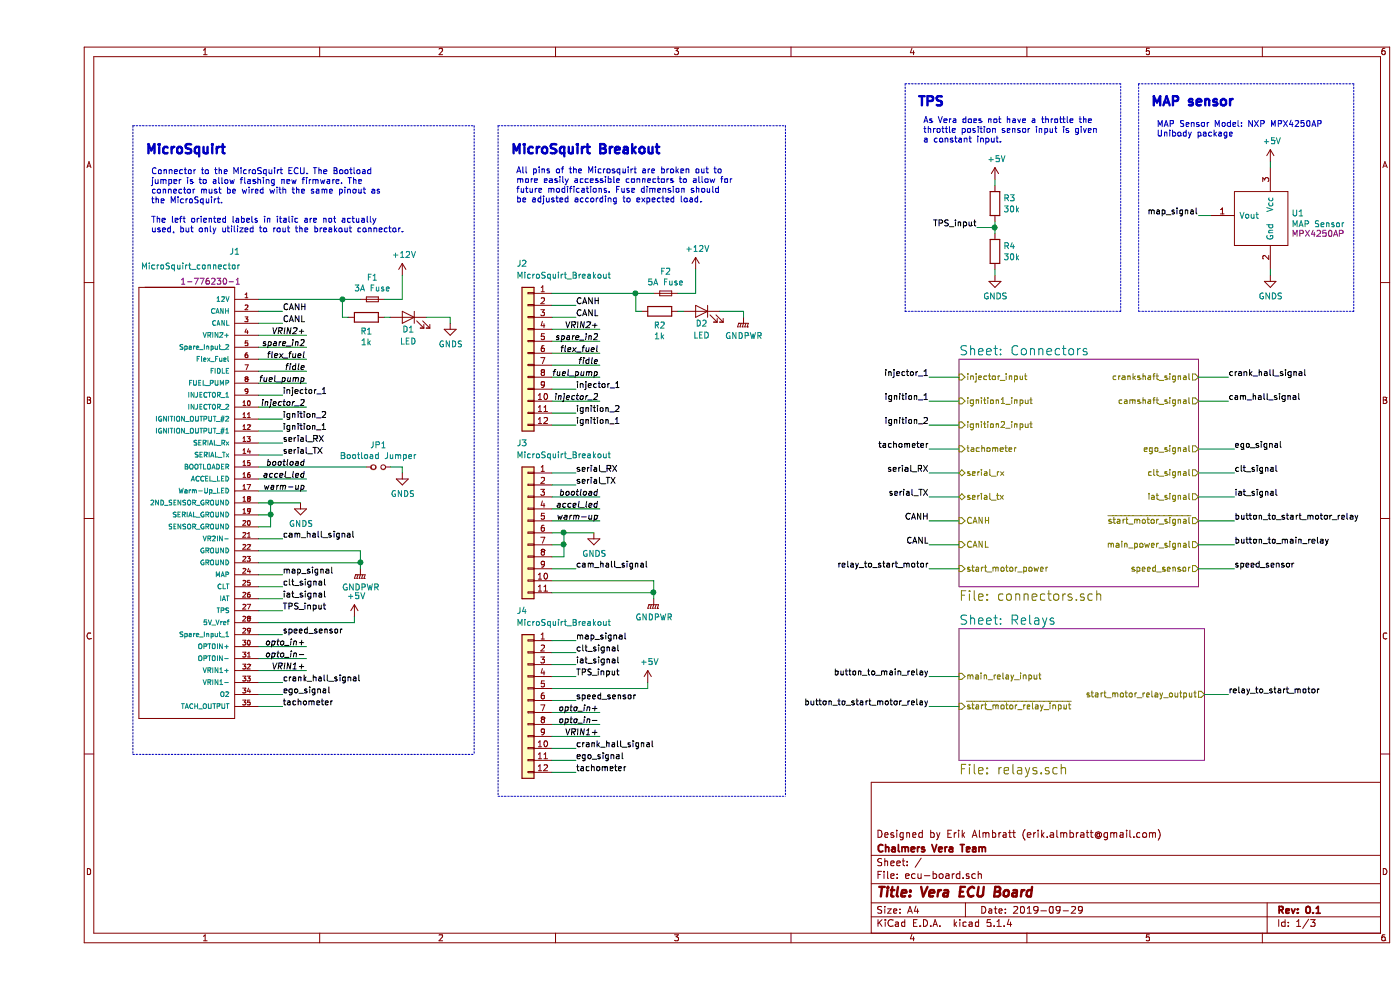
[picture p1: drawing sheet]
EESchema Schematic File Version 4
LIBS:ecu-board-cache
EELAYER 30 0
EELAYER END
$Descr A4 11693 8268
encoding utf-8
Sheet 1 3
Title "Vera ECU Board"
Date "2019-09-29"
Rev "0.1"
Comp "Chalmers Vera Team"
Comment1 "Designed by Erik Almbratt (erik.almbratt@gmail.com)"
Comment2 ""
Comment3 ""
Comment4 ""
$EndDescr
$Comp
L ecu-board:MicroSquirt_Connector J1
U 1 1
P 1450 4300
F 0 "J1" H 1250 6500 50  0000 C CNN
F 1 "MicroSquirt_connector" H 1200 6350 50  0000 L BNN
F 2 "ecu-board-footprints:TE_1-776230-1_35POS_P4.0mm_Vertical" H 1200 6250 50  0001 L BNN
F 3 "~" H 1450 4300 50  0001 L BNN
F 4 "TE Connectivity" H 1450 4300 50  0001 C CNN "Manufacturer"
F 5 "1-776230-1" H 1450 6250 50  0000 C CNN "Part no."
	1    1450 4300
	-1   0    0    -1  
$EndComp
Text Notes 900  1300 0    79   ~ 16
MicroSquirt
$Comp
L Device:Jumper_NO_Small JP1
U 1 1
P 2850 3900
F 0 "JP1" H 2850 4085 50  0000 C CNN
F 1 "Bootload Jumper" H 2850 3994 50  0000 C CNN
F 2 "Pin_Headers:Pin_Header_Straight_1x02_Pitch2.54mm" H 2850 3900 50  0001 C CNN
F 3 "~" H 2850 3900 50  0001 C CNN
F 4 "2.54mm Pin Header" H 2850 3900 50  0001 C CNN "Part no."
F 5 "Generic" H 2850 3900 50  0001 C CNN "Manufacturer"
	1    2850 3900
	1    0    0    -1  
$EndComp
Wire Wire Line
	2750 3900 1850 3900
$Comp
L power:GNDS #PWR05
U 1 1
P 3050 3950
F 0 "#PWR05" H 3050 3700 50  0001 C CNN
F 1 "GNDS" H 3055 3777 50  0000 C CNN
F 2 "" H 3050 3950 50  0001 C CNN
F 3 "" H 3050 3950 50  0001 C CNN
	1    3050 3950
	1    0    0    -1  
$EndComp
Wire Wire Line
	3050 3950 3050 3900
Wire Wire Line
	3050 3900 2950 3900
$Comp
L power:GNDPWR #PWR03
U 1 1
P 2700 4750
F 0 "#PWR03" H 2700 4550 50  0001 C CNN
F 1 "GNDPWR" H 2704 4596 50  0000 C CNN
F 2 "" H 2700 4700 50  0001 C CNN
F 3 "" H 2700 4700 50  0001 C CNN
	1    2700 4750
	1    0    0    -1  
$EndComp
Wire Wire Line
	1850 4600 2700 4600
Wire Wire Line
	2700 4600 2700 4700
Wire Wire Line
	1850 4700 2700 4700
Connection ~ 2700 4700
Wire Wire Line
	2700 4700 2700 4750
$Comp
L power:GNDS #PWR01
U 1 1
P 2200 4200
F 0 "#PWR01" H 2200 3950 50  0001 C CNN
F 1 "GNDS" H 2205 4027 50  0000 C CNN
F 2 "" H 2200 4200 50  0001 C CNN
F 3 "" H 2200 4200 50  0001 C CNN
	1    2200 4200
	1    0    0    -1  
$EndComp
Wire Notes Line
	800  1050 800  6300
Wire Notes Line
	3650 1050 3650 6300
Text Notes 950  1950 0    50   ~ 0
Connector to the MicroSquirt ECU. The Bootload \njumper is to allow flashing new firmware. The \nconnector must be wired with the same pinout as\nthe MicroSquirt. \n\nThe left oriented labels in italic are not actually \nused, but only utilized to rout the breakout connector.
$Sheet
S 7700 5250 2050 1100
U 5C640ABF
F0 "Relays" 79
F1 "relays.sch" 79
F2 "main_relay_input" I L 7700 5650 50 
F3 "start_motor_relay_output" O R 9750 5800 50 
F4 "~start_motor_relay_input~" I L 7700 5900 50 
$EndSheet
Text Label 9950 5800 0    50   ~ 0
relay_to_start_motor
Wire Wire Line
	9750 5800 9950 5800
Text Label 7450 4750 2    50   ~ 0
relay_to_start_motor
Text Label 10000 4550 0    50   ~ 0
button_to_main_relay
Text Label 7450 5650 2    50   ~ 0
button_to_main_relay
Wire Wire Line
	7450 5650 7700 5650
Text Label 10000 4350 0    50   ~ 0
button_to_start_motor_relay
Text Label 7450 5900 2    50   ~ 0
button_to_start_motor_relay
Wire Wire Line
	7450 5900 7700 5900
Text Label 9950 3150 0    50   ~ 0
crank_hall_signal
Text Label 2050 5700 0    50   ~ 0
crank_hall_signal
Wire Wire Line
	2050 5700 1850 5700
Text Label 9950 3350 0    50   ~ 0
cam_hall_signal
Wire Wire Line
	7450 3350 7700 3350
Text Label 2050 4500 0    50   ~ 0
cam_hall_signal
Wire Wire Line
	2050 4500 1850 4500
Text Label 7450 3950 2    50   ~ 0
serial_RX
Text Label 7450 4150 2    50   ~ 0
serial_TX
Wire Wire Line
	7450 4150 7700 4150
Wire Wire Line
	7700 3950 7450 3950
Text Label 2050 3700 0    50   ~ 0
serial_RX
Wire Wire Line
	2050 3700 1850 3700
Text Label 2050 3800 0    50   ~ 0
serial_TX
Wire Wire Line
	2050 3800 1850 3800
Text Label 9700 1800 2    50   ~ 0
map_signal
Wire Wire Line
	7450 3550 7700 3550
Text Label 2050 4800 0    50   ~ 0
map_signal
Wire Wire Line
	2050 4800 1850 4800
Text Label 10000 3950 0    50   ~ 0
clt_signal
Text Label 2050 4900 0    50   ~ 0
clt_signal
Wire Wire Line
	2050 4900 1850 4900
Text Label 10000 4150 0    50   ~ 0
iat_signal
Text Label 2050 5000 0    50   ~ 0
iat_signal
Wire Wire Line
	2050 5000 1850 5000
Text Label 10000 3750 0    50   ~ 0
ego_signal
Wire Wire Line
	7450 3750 7700 3750
Wire Wire Line
	2050 5800 1850 5800
Text Label 2050 5900 0    50   ~ 0
tachometer
Wire Wire Line
	2050 5900 1850 5900
Text Label 7450 3750 2    50   ~ 0
tachometer
Text Label 7450 3150 2    50   ~ 0
injector_1
Wire Wire Line
	7450 4750 7700 4750
Text Label 2050 3300 0    50   ~ 0
injector_1
Wire Wire Line
	2050 3300 1850 3300
Text Label 2050 3600 0    50   ~ 0
ignition_1
Text Label 2050 3500 0    50   ~ 0
ignition_2
Wire Wire Line
	2050 3500 1850 3500
Wire Wire Line
	1850 3600 2050 3600
Text Label 7450 3350 2    50   ~ 0
ignition_1
Text Label 7450 3550 2    50   ~ 0
ignition_2
Wire Wire Line
	1850 5200 2650 5200
$Comp
L power:+5V #PWR02
U 1 1
P 2650 5150
F 0 "#PWR02" H 2650 5000 50  0001 C CNN
F 1 "+5V" H 2665 5323 50  0000 C CNN
F 2 "" H 2650 5150 50  0001 C CNN
F 3 "" H 2650 5150 50  0001 C CNN
	1    2650 5150
	1    0    0    -1  
$EndComp
Wire Wire Line
	9950 3150 9700 3150
Wire Wire Line
	9700 3350 9950 3350
Wire Wire Line
	7450 3150 7700 3150
Wire Wire Line
	10000 4550 9700 4550
Wire Wire Line
	9700 4350 10000 4350
Wire Wire Line
	9700 4150 10000 4150
Wire Wire Line
	10000 3950 9700 3950
Wire Wire Line
	9700 3750 10000 3750
Text Label 2050 5800 0    50   ~ 0
ego_signal
Text Notes 9300 900  0    79   ~ 16
MAP sensor
$Comp
L power:+5V #PWR?
U 1 1
P 10300 1350
AR Path="/5C5705F6/5C731B42" Ref="#PWR?"  Part="1" 
AR Path="/5C731B42" Ref="#PWR014"  Part="1" 
F 0 "#PWR014" H 10300 1200 50  0001 C CNN
F 1 "+5V" H 10315 1523 50  0000 C CNN
F 2 "" H 10300 1350 50  0001 C CNN
F 3 "" H 10300 1350 50  0001 C CNN
	1    10300 1350
	1    0    0    -1  
$EndComp
$Comp
L power:GNDS #PWR?
U 1 1
P 10300 2300
AR Path="/5C5705F6/5C731B4A" Ref="#PWR?"  Part="1" 
AR Path="/5C731B4A" Ref="#PWR015"  Part="1" 
F 0 "#PWR015" H 10300 2050 50  0001 C CNN
F 1 "GNDS" H 10305 2127 50  0000 C CNN
F 2 "" H 10300 2300 50  0001 C CNN
F 3 "" H 10300 2300 50  0001 C CNN
	1    10300 2300
	1    0    0    -1  
$EndComp
Text Notes 9350 1150 0    50   ~ 0
MAP Sensor Model: NXP MPX4250AP\nUnibody package
Wire Notes Line
	11000 700  9200 700 
$Comp
L ecu-board:MPX4250AP U?
U 1 1
P 10300 1800
AR Path="/5C5705F6/5C731B59" Ref="U?"  Part="1" 
AR Path="/5C731B59" Ref="U1"  Part="1" 
F 0 "U1" H 10122 1821 50  0000 R CNN
F 1 "MAP Sensor" H 10122 1730 50  0000 R CNN
F 2 "ecu-board-footprints:SOT1852-1" H 10300 1700 50  0001 C CNN
F 3 "~" H 10300 1700 50  0001 C CNN
F 4 "NXP" H 10300 1800 50  0001 C CNN "Manufacturer"
F 5 "MPX4250AP" H 9900 1650 50  0000 C CNN "Part no."
	1    10300 1800
	-1   0    0    -1  
$EndComp
Wire Wire Line
	10300 1350 10300 1400
Wire Wire Line
	10300 2250 10300 2300
Wire Wire Line
	9700 1800 9800 1800
Wire Notes Line
	9200 2600 11000 2600
Wire Notes Line
	11000 700  11000 2600
Wire Notes Line
	9200 700  9200 2600
Wire Wire Line
	1850 4200 1950 4200
Wire Wire Line
	1850 4300 1950 4300
Wire Wire Line
	1950 4300 1950 4200
Connection ~ 1950 4200
Wire Wire Line
	1950 4200 2200 4200
Wire Wire Line
	1850 4400 1950 4400
Wire Wire Line
	1950 4400 1950 4300
Connection ~ 1950 4300
Text Notes 7350 900  0    79   ~ 16
TPS
Text Notes 7400 1200 0    50   ~ 0
As Vera does not have a throttle the \nthrottle position sensor input is given \na constant input. 
Text Label 2050 5100 0    50   ~ 0
TPS_input
Wire Wire Line
	2050 5100 1850 5100
Wire Wire Line
	2650 5150 2650 5200
Text Label 7850 1900 2    50   ~ 0
TPS_input
$Comp
L Device:R R3
U 1 1
P 8000 1700
F 0 "R3" H 8070 1746 50  0000 L CNN
F 1 "30k" H 8070 1655 50  0000 L CNN
F 2 "Resistors_SMD:R_0805_HandSoldering" V 7930 1700 50  0001 C CNN
F 3 "~" H 8000 1700 50  0001 C CNN
F 4 "Generic" H 8000 1700 50  0001 C CNN "Manufacturer"
F 5 "0805" H 8000 1700 50  0001 C CNN "Part no."
	1    8000 1700
	1    0    0    -1  
$EndComp
$Comp
L Device:R R4
U 1 1
P 8000 2100
F 0 "R4" H 8070 2146 50  0000 L CNN
F 1 "30k" H 8070 2055 50  0000 L CNN
F 2 "Resistors_SMD:R_0805_HandSoldering" V 7930 2100 50  0001 C CNN
F 3 "~" H 8000 2100 50  0001 C CNN
F 4 "Generic" H 8000 2100 50  0001 C CNN "Manufacturer"
F 5 "0805" H 8000 2100 50  0001 C CNN "Part no."
	1    8000 2100
	1    0    0    -1  
$EndComp
Wire Wire Line
	8000 1850 8000 1900
Wire Wire Line
	8000 1900 7850 1900
Connection ~ 8000 1900
Wire Wire Line
	8000 1900 8000 1950
Wire Wire Line
	8000 1500 8000 1550
$Comp
L power:GNDS #PWR013
U 1 1
P 8000 2300
F 0 "#PWR013" H 8000 2050 50  0001 C CNN
F 1 "GNDS" H 8005 2127 50  0000 C CNN
F 2 "" H 8000 2300 50  0001 C CNN
F 3 "" H 8000 2300 50  0001 C CNN
	1    8000 2300
	1    0    0    -1  
$EndComp
Wire Wire Line
	8000 2300 8000 2250
Wire Notes Line
	7250 700  7250 2600
Wire Notes Line
	7250 2600 9050 2600
Wire Notes Line
	9050 2600 9050 700 
Wire Notes Line
	9050 700  7250 700 
$Comp
L power:+5V #PWR012
U 1 1
P 8000 1500
F 0 "#PWR012" H 8000 1350 50  0001 C CNN
F 1 "+5V" H 8015 1673 50  0000 C CNN
F 2 "" H 8000 1500 50  0001 C CNN
F 3 "" H 8000 1500 50  0001 C CNN
	1    8000 1500
	1    0    0    -1  
$EndComp
Text Notes 3950 1300 0    79   ~ 16
MicroSquirt Breakout\n
Text Notes 4000 1700 0    50   ~ 0
All pins of the Microsquirt are broken out to\nmore easily accessible connectors to allow for \nfuture modifications. Fuse dimension should \nbe adjusted according to expected load.
Text Label 2050 2600 0    50   ~ 0
CANH
Text Label 2050 2700 0    50   ~ 0
CANL
Text Label 2250 2800 2    50   Italic 0
VRIN2+
Text Label 2250 2900 2    50   Italic 0
spare_in2
Text Label 2250 3000 2    50   Italic 0
flex_fuel
Text Label 2250 3100 2    50   Italic 0
fidle
Text Label 2250 3200 2    50   Italic 0
fuel_pump
Text Label 2250 3400 2    50   Italic 0
injector_2
Wire Wire Line
	1850 3400 2250 3400
Wire Wire Line
	1850 3200 2250 3200
Wire Wire Line
	1850 2800 2250 2800
Wire Wire Line
	1850 2900 2250 2900
Wire Wire Line
	1850 3000 2250 3000
Wire Wire Line
	1850 3100 2250 3100
Text Label 2250 3900 2    50   Italic 0
bootload
Text Label 2250 4000 2    50   Italic 0
accel_led
Wire Wire Line
	2250 4000 1850 4000
Text Label 2250 4100 2    50   Italic 0
warm-up
Wire Wire Line
	2250 4100 1850 4100
Text Label 2250 5400 2    50   Italic 0
opto_in+
Text Label 2250 5500 2    50   Italic 0
opto_in-
Wire Wire Line
	2250 5400 1850 5400
Wire Wire Line
	1850 5500 2250 5500
Text Label 2250 5600 2    50   Italic 0
VRIN1+
Wire Wire Line
	2250 5600 1850 5600
$Comp
L Device:Fuse_Small F2
U 1 1
P 5250 2450
F 0 "F2" H 5250 2635 50  0000 C CNN
F 1 "5A Fuse" H 5250 2544 50  0000 C CNN
F 2 "ecu-board-footprints:Fuseholder_ATO_Blade_Littelfuse_Pudenz_4_Pin" H 5250 2450 50  0001 C CNN
F 3 "~" H 5250 2450 50  0001 C CNN
F 4 "Littelfuse" H 5250 2450 50  0001 C CNN "Manufacturer"
F 5 "178.4265.0002" H 5250 2450 50  0001 C CNN "Part no."
	1    5250 2450
	1    0    0    -1  
$EndComp
$Comp
L power:+12V #PWR010
U 1 1
P 5500 2250
F 0 "#PWR010" H 5500 2100 50  0001 C CNN
F 1 "+12V" H 5515 2423 50  0000 C CNN
F 2 "" H 5500 2250 50  0001 C CNN
F 3 "" H 5500 2250 50  0001 C CNN
	1    5500 2250
	1    0    0    -1  
$EndComp
$Comp
L power:GNDPWR #PWR09
U 1 1
P 5150 5000
F 0 "#PWR09" H 5150 4800 50  0001 C CNN
F 1 "GNDPWR" H 5154 4846 50  0000 C CNN
F 2 "" H 5150 4950 50  0001 C CNN
F 3 "" H 5150 4950 50  0001 C CNN
	1    5150 5000
	1    0    0    -1  
$EndComp
Wire Wire Line
	4300 4850 5150 4850
Wire Wire Line
	5150 4850 5150 4950
Wire Wire Line
	4300 4950 5150 4950
Connection ~ 5150 4950
Wire Wire Line
	5150 4950 5150 5000
$Comp
L power:GNDS #PWR07
U 1 1
P 4650 4450
F 0 "#PWR07" H 4650 4200 50  0001 C CNN
F 1 "GNDS" H 4655 4277 50  0000 C CNN
F 2 "" H 4650 4450 50  0001 C CNN
F 3 "" H 4650 4450 50  0001 C CNN
	1    4650 4450
	1    0    0    -1  
$EndComp
Text Label 4500 6250 0    50   ~ 0
crank_hall_signal
Wire Wire Line
	4500 6250 4300 6250
Text Label 4500 4750 0    50   ~ 0
cam_hall_signal
Wire Wire Line
	4500 4750 4300 4750
Text Label 4500 3950 0    50   ~ 0
serial_RX
Wire Wire Line
	4500 3950 4300 3950
Text Label 4500 4050 0    50   ~ 0
serial_TX
Wire Wire Line
	4500 4050 4300 4050
Text Label 4500 5350 0    50   ~ 0
map_signal
Wire Wire Line
	4500 5350 4300 5350
Text Label 4500 5450 0    50   ~ 0
clt_signal
Wire Wire Line
	4500 5450 4300 5450
Text Label 4500 5550 0    50   ~ 0
iat_signal
Wire Wire Line
	4500 5550 4300 5550
Wire Wire Line
	4500 6350 4300 6350
Text Label 4500 6450 0    50   ~ 0
tachometer
Wire Wire Line
	4500 6450 4300 6450
Text Label 4500 3250 0    50   ~ 0
injector_1
Wire Wire Line
	4500 3250 4300 3250
Text Label 4500 3550 0    50   ~ 0
ignition_1
Text Label 4500 3450 0    50   ~ 0
ignition_2
Wire Wire Line
	4500 3450 4300 3450
Wire Wire Line
	4300 3550 4500 3550
Wire Wire Line
	4300 5750 5100 5750
$Comp
L power:+5V #PWR08
U 1 1
P 5100 5700
F 0 "#PWR08" H 5100 5550 50  0001 C CNN
F 1 "+5V" H 5115 5873 50  0000 C CNN
F 2 "" H 5100 5700 50  0001 C CNN
F 3 "" H 5100 5700 50  0001 C CNN
	1    5100 5700
	1    0    0    -1  
$EndComp
Text Label 4500 6350 0    50   ~ 0
ego_signal
Wire Wire Line
	4300 4450 4400 4450
Wire Wire Line
	4300 4550 4400 4550
Wire Wire Line
	4400 4550 4400 4450
Connection ~ 4400 4450
Wire Wire Line
	4400 4450 4650 4450
Wire Wire Line
	4300 4650 4400 4650
Wire Wire Line
	4400 4650 4400 4550
Connection ~ 4400 4550
Text Label 4500 5650 0    50   ~ 0
TPS_input
Wire Wire Line
	4500 5650 4300 5650
Wire Wire Line
	5100 5700 5100 5750
$Comp
L Device:LED D2
U 1 1
P 5550 2600
F 0 "D2" H 5550 2500 50  0000 C CNN
F 1 "LED" H 5550 2400 50  0000 C CNN
F 2 "LEDs:LED_0805_HandSoldering" H 5550 2600 50  0001 C CNN
F 3 "~" H 5550 2600 50  0001 C CNN
F 4 "0805" H 5550 2600 50  0001 C CNN "Part no."
F 5 "Generic" H 5550 2600 50  0001 C CNN "Manufacturer"
	1    5550 2600
	-1   0    0    -1  
$EndComp
$Comp
L Device:R R2
U 1 1
P 5200 2600
F 0 "R2" V 5315 2600 50  0000 C CNN
F 1 "1k" V 5406 2600 50  0000 C CNN
F 2 "Resistors_SMD:R_0805_HandSoldering" V 5130 2600 50  0001 C CNN
F 3 "~" H 5200 2600 50  0001 C CNN
F 4 "Generic" H 5200 2600 50  0001 C CNN "Manufacturer"
F 5 "0805" H 5200 2600 50  0001 C CNN "Part no."
	1    5200 2600
	0    1    1    0   
$EndComp
Wire Wire Line
	5500 2250 5500 2450
Wire Wire Line
	5350 2450 5500 2450
Wire Wire Line
	5700 2600 5900 2600
Wire Wire Line
	5900 2600 5900 2650
Wire Wire Line
	5350 2600 5400 2600
Wire Wire Line
	5050 2600 5000 2600
Text Label 4700 2750 2    50   Italic 0
VRIN2+
Text Label 4700 2850 2    50   Italic 0
spare_in2
Text Label 4700 2950 2    50   Italic 0
flex_fuel
Text Label 4700 3050 2    50   Italic 0
fidle
Text Label 4700 3150 2    50   Italic 0
fuel_pump
Text Label 4700 3350 2    50   Italic 0
injector_2
Wire Wire Line
	4300 3350 4700 3350
Wire Wire Line
	4300 3150 4700 3150
Wire Wire Line
	4300 2750 4700 2750
Wire Wire Line
	4300 2850 4700 2850
Wire Wire Line
	4300 2950 4700 2950
Wire Wire Line
	4300 3050 4700 3050
Text Label 4700 4150 2    50   Italic 0
bootload
Text Label 4700 4250 2    50   Italic 0
accel_led
Wire Wire Line
	4700 4250 4300 4250
Text Label 4700 4350 2    50   Italic 0
warm-up
Wire Wire Line
	4700 4350 4300 4350
Text Label 4700 5950 2    50   Italic 0
opto_in+
Text Label 4700 6050 2    50   Italic 0
opto_in-
Wire Wire Line
	4700 5950 4300 5950
Wire Wire Line
	4300 6050 4700 6050
Text Label 4700 6150 2    50   Italic 0
VRIN1+
Wire Wire Line
	4700 6150 4300 6150
Wire Wire Line
	4700 4150 4300 4150
$Comp
L Device:Fuse_Small F1
U 1 1
P 2800 2500
F 0 "F1" H 2800 2685 50  0000 C CNN
F 1 "3A Fuse" H 2800 2594 50  0000 C CNN
F 2 "ecu-board-footprints:Fuseholder_ATO_Blade_Littelfuse_Pudenz_4_Pin" H 2800 2500 50  0001 C CNN
F 3 "~" H 2800 2500 50  0001 C CNN
F 4 "Littelfuse" H 2800 2500 50  0001 C CNN "Manufacturer"
F 5 "178.4265.0002" H 2800 2500 50  0001 C CNN "Part no."
	1    2800 2500
	1    0    0    -1  
$EndComp
Wire Wire Line
	2900 2500 3050 2500
$Comp
L power:+12V #PWR04
U 1 1
P 3050 2300
F 0 "#PWR04" H 3050 2150 50  0001 C CNN
F 1 "+12V" H 3065 2473 50  0000 C CNN
F 2 "" H 3050 2300 50  0001 C CNN
F 3 "" H 3050 2300 50  0001 C CNN
	1    3050 2300
	1    0    0    -1  
$EndComp
Wire Wire Line
	3050 2300 3050 2500
Wire Wire Line
	2600 2650 2550 2650
Wire Wire Line
	2900 2650 2950 2650
Wire Wire Line
	3450 2650 3450 2700
Wire Wire Line
	3250 2650 3450 2650
$Comp
L power:GNDS #PWR06
U 1 1
P 3450 2700
F 0 "#PWR06" H 3450 2450 50  0001 C CNN
F 1 "GNDS" H 3455 2527 50  0000 C CNN
F 2 "" H 3450 2700 50  0001 C CNN
F 3 "" H 3450 2700 50  0001 C CNN
	1    3450 2700
	1    0    0    -1  
$EndComp
$Comp
L Device:R R1
U 1 1
P 2750 2650
F 0 "R1" V 2865 2650 50  0000 C CNN
F 1 "1k" V 2956 2650 50  0000 C CNN
F 2 "Resistors_SMD:R_0805_HandSoldering" V 2680 2650 50  0001 C CNN
F 3 "~" H 2750 2650 50  0001 C CNN
F 4 "Generic" H 2750 2650 50  0001 C CNN "Manufacturer"
F 5 "0805" H 2750 2650 50  0001 C CNN "Part no."
	1    2750 2650
	0    1    1    0   
$EndComp
$Comp
L Device:LED D1
U 1 1
P 3100 2650
F 0 "D1" H 3100 2550 50  0000 C CNN
F 1 "LED" H 3100 2450 50  0000 C CNN
F 2 "LEDs:LED_0805_HandSoldering" H 3100 2650 50  0001 C CNN
F 3 "~" H 3100 2650 50  0001 C CNN
F 4 "0805" H 3100 2650 50  0001 C CNN "Part no."
F 5 "Generic" H 3100 2650 50  0001 C CNN "Manufacturer"
	1    3100 2650
	-1   0    0    -1  
$EndComp
$Sheet
S 7700 3000 2000 1900
U 5C5705F6
F0 "Connectors" 79
F1 "connectors.sch" 79
F2 "crankshaft_signal" O R 9700 3150 50 
F3 "camshaft_signal" O R 9700 3350 50 
F4 "ego_signal" O R 9700 3750 50 
F5 "serial_rx" B L 7700 3950 50 
F6 "serial_tx" B L 7700 4150 50 
F7 "injector_input" I L 7700 3150 50 
F8 "clt_signal" O R 9700 3950 50 
F9 "iat_signal" O R 9700 4150 50 
F10 "main_power_signal" O R 9700 4550 50 
F11 "start_motor_power" I L 7700 4750 50 
F12 "ignition1_input" I L 7700 3350 50 
F13 "ignition2_input" I L 7700 3550 50 
F14 "~start_motor_signal~" O R 9700 4350 50 
F15 "CANH" I L 7700 4350 50 
F16 "CANL" I L 7700 4550 50 
F17 "tachometer" I L 7700 3750 50 
F18 "speed_sensor" O R 9700 4750 50 
$EndSheet
Wire Wire Line
	1850 2500 2550 2500
Wire Wire Line
	2550 2650 2550 2500
Connection ~ 2550 2500
Wire Wire Line
	2550 2500 2700 2500
Wire Notes Line
	800  1050 3650 1050
Wire Notes Line
	800  6300 3650 6300
Wire Wire Line
	2050 2700 1850 2700
Wire Wire Line
	1850 2600 2050 2600
Text Label 7450 4350 2    50   ~ 0
CANH
Text Label 7450 4550 2    50   ~ 0
CANL
Wire Wire Line
	7450 4550 7700 4550
Wire Wire Line
	7700 4350 7450 4350
Wire Wire Line
	4300 2450 5000 2450
Wire Wire Line
	5000 2600 5000 2450
Connection ~ 5000 2450
Wire Wire Line
	5000 2450 5150 2450
Text Label 4500 2550 0    50   ~ 0
CANH
Text Label 4500 2650 0    50   ~ 0
CANL
Wire Wire Line
	4500 2650 4300 2650
Wire Wire Line
	4300 2550 4500 2550
Wire Notes Line
	3850 1050 6250 1050
Text Label 10000 4750 0    50   ~ 0
speed_sensor
Wire Wire Line
	10000 4750 9700 4750
Text Label 2050 5300 0    50   ~ 0
speed_sensor
Wire Wire Line
	2050 5300 1850 5300
Text Label 4500 5850 0    50   ~ 0
speed_sensor
Wire Wire Line
	4500 5850 4300 5850
Wire Notes Line
	3850 6650 6250 6650
$Comp
L Connector_Generic:Conn_01x12 J2
U 1 1
P 4100 2950
F 0 "J2" H 4150 3700 50  0000 C CNN
F 1 "MicroSquirt_Breakout" H 3800 3600 50  0000 C CNN
F 2 "Connector_PinHeader_2.54mm:PinHeader_1x12_P2.54mm_Vertical" H 4100 2950 50  0001 C CNN
F 3 "~" H 4100 2950 50  0001 C CNN
F 4 "Generic" H 4100 2950 50  0001 C CNN "Manufacturer"
F 5 "2.54mm Pin Header" H 4100 2950 50  0001 C CNN "Part no."
	1    4100 2950
	-1   0    0    -1  
$EndComp
$Comp
L Connector_Generic:Conn_01x12 J4
U 1 1
P 4100 5850
F 0 "J4" H 4150 6600 50  0000 C CNN
F 1 "MicroSquirt_Breakout" H 3800 6500 50  0000 C CNN
F 2 "Connector_PinHeader_2.54mm:PinHeader_1x12_P2.54mm_Vertical" H 4100 5850 50  0001 C CNN
F 3 "~" H 4100 5850 50  0001 C CNN
F 4 "Generic" H 4100 5850 50  0001 C CNN "Manufacturer"
F 5 "2.54mm Pin Header" H 4100 5850 50  0001 C CNN "Part no."
	1    4100 5850
	-1   0    0    -1  
$EndComp
$Comp
L Connector_Generic:Conn_01x11 J3
U 1 1
P 4100 4450
F 0 "J3" H 4150 5200 50  0000 C CNN
F 1 "MicroSquirt_Breakout" H 3800 5100 50  0000 C CNN
F 2 "Connector_PinHeader_2.54mm:PinHeader_1x11_P2.54mm_Vertical" H 4100 4450 50  0001 C CNN
F 3 "~" H 4100 4450 50  0001 C CNN
F 4 "Generic" H 4100 4450 50  0001 C CNN "Manufacturer"
F 5 "2.54mm Pin Header" H 4100 4450 50  0001 C CNN "Part no."
	1    4100 4450
	-1   0    0    -1  
$EndComp
Wire Notes Line
	3850 1050 3850 6650
Wire Notes Line
	6250 1050 6250 6650
$Comp
L power:GNDPWR #PWR?
U 1 1
P 5900 2650
F 0 "#PWR?" H 5900 2450 50  0001 C CNN
F 1 "GNDPWR" H 5904 2496 50  0000 C CNN
F 2 "" H 5900 2600 50  0001 C CNN
F 3 "" H 5900 2600 50  0001 C CNN
	1    5900 2650
	1    0    0    -1  
$EndComp
$EndSCHEMATC
